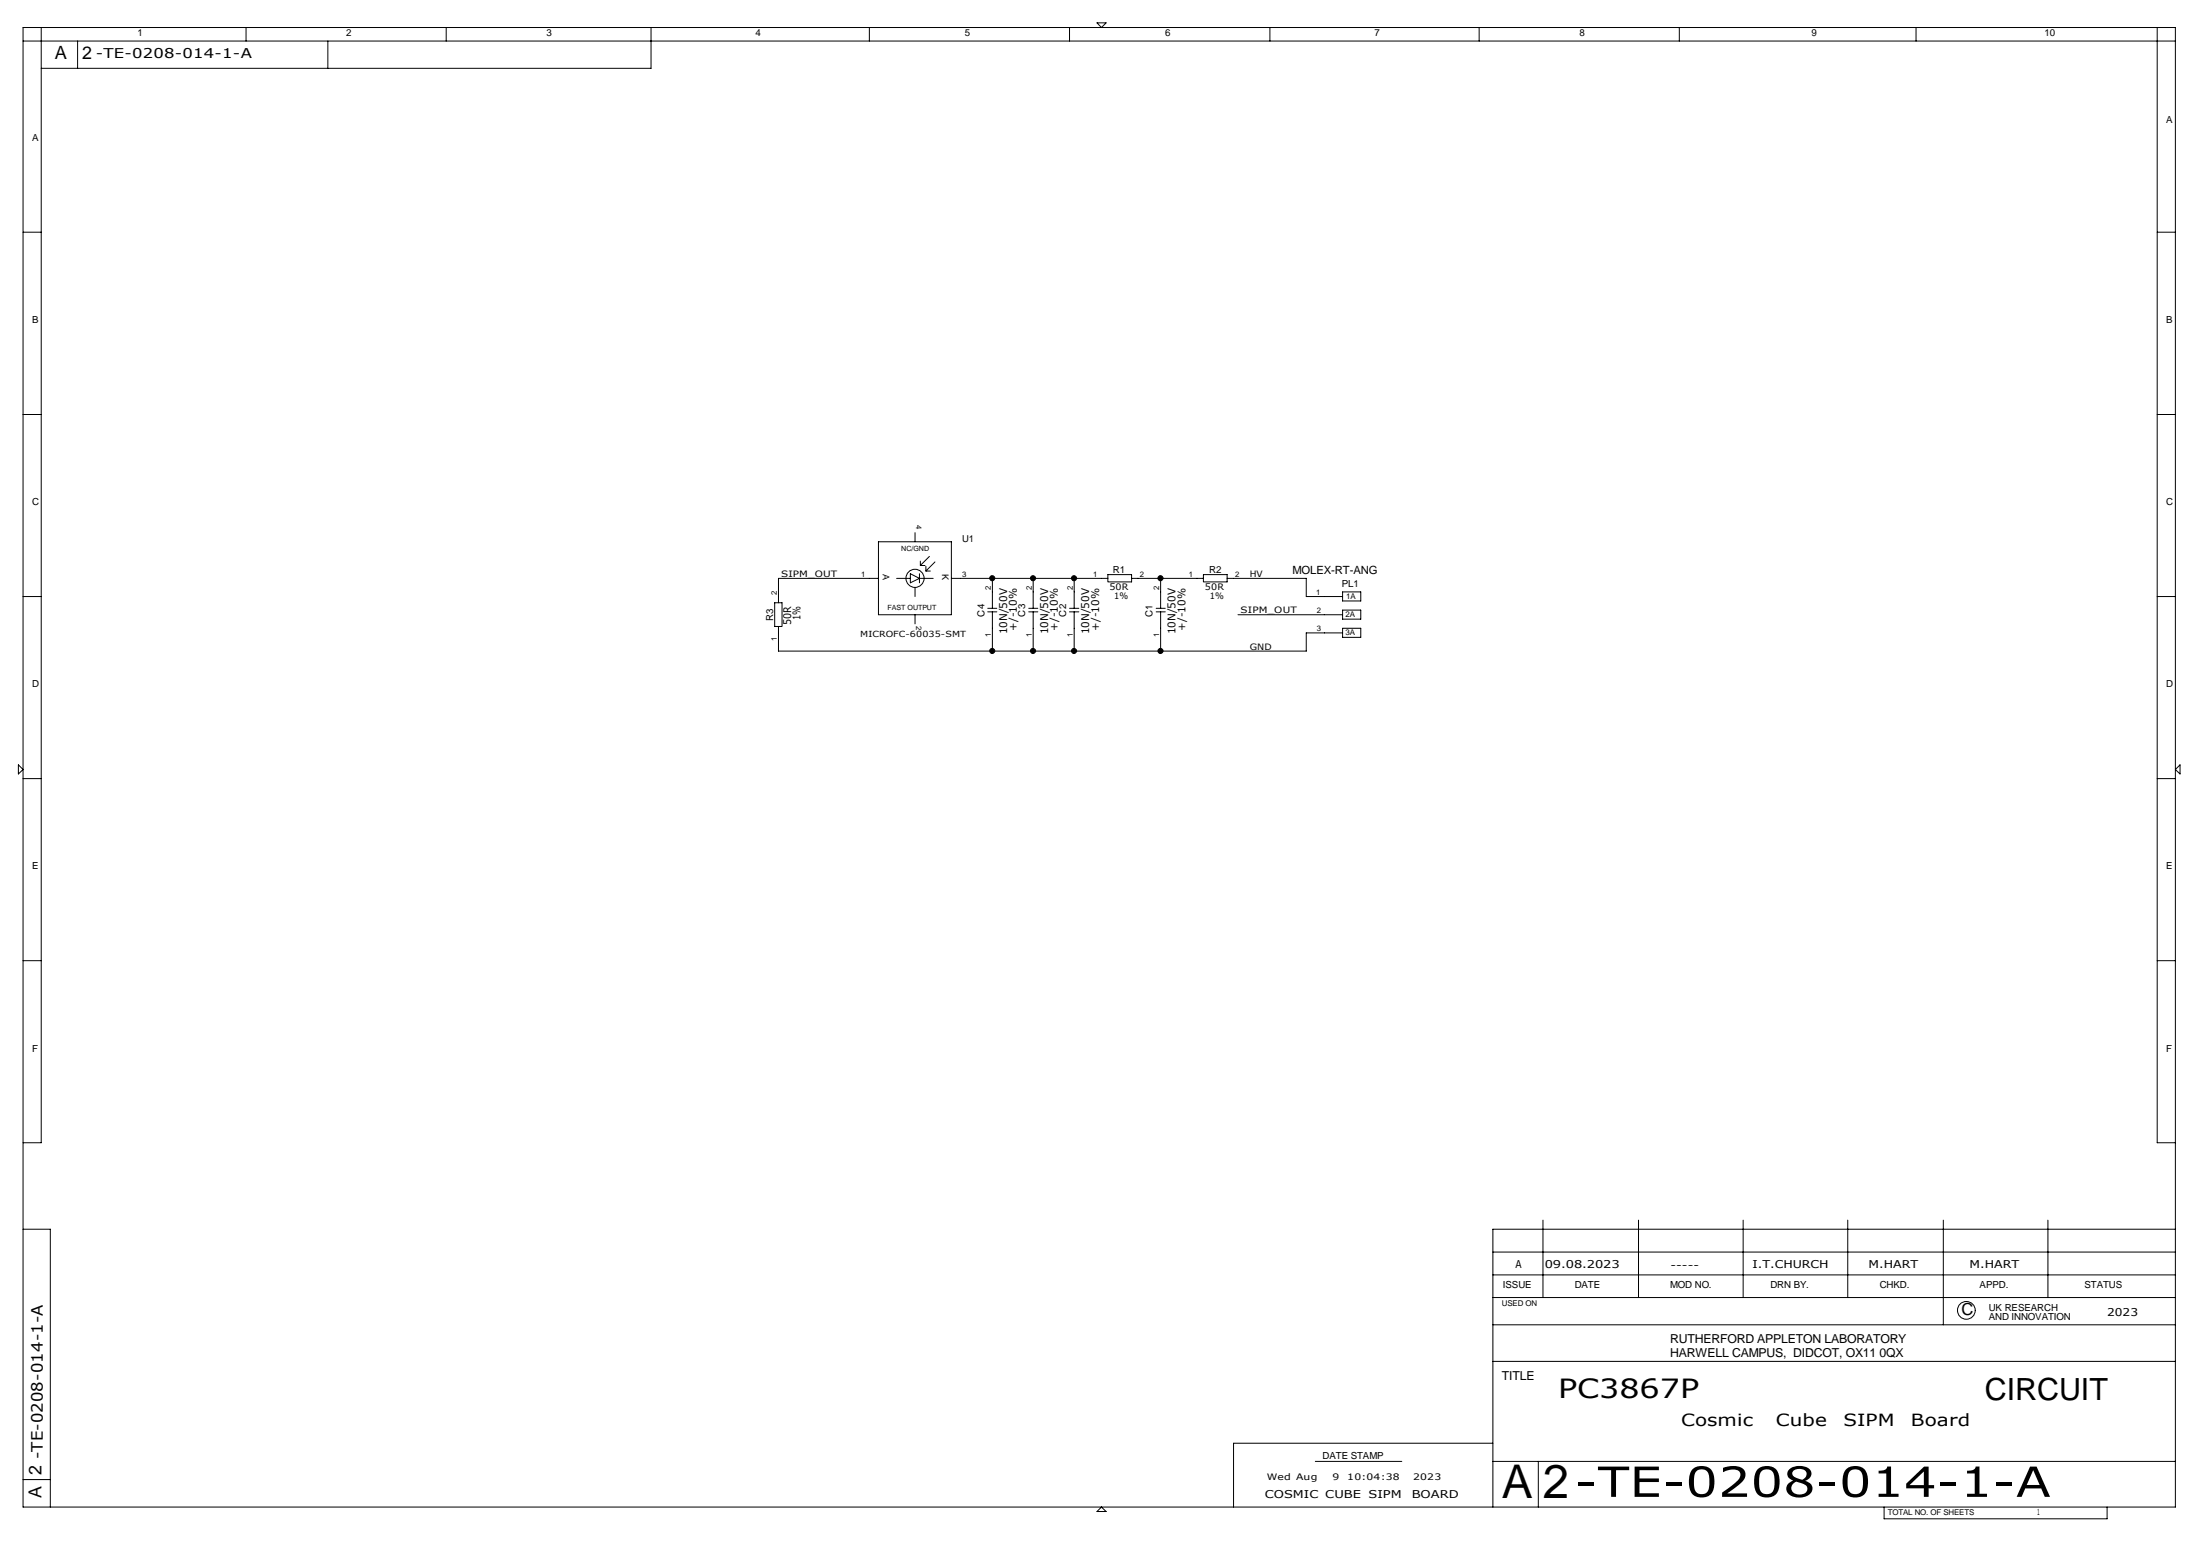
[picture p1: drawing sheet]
<svg xmlns="http://www.w3.org/2000/svg" width="420mm" height="297mm" viewBox="0 0 420 297" stroke-linecap="round" stroke-linejoin="round" font-family="sans-serif">
<g fill="none" stroke="#000" stroke-width=".19">
<path d="M4.4 5.3h411.1v282.4h-411.1zM4.4 7.8h411.1M7.9 5.3v212.8h-3.5M14.8 7.8v5.2M47 5.3v2.5M62.6 7.8v5.2M85.2 5.3v2.5M124.3 5.3v7.7h-116.4M166 5.3v2.5M204.3 5.3v2.5M209.5 4.4h1.7l-.8 .9zM242.5 5.3v2.5"/>
<path d="M282.5 5.3v2.5M320.7 5.3v2.5M365.9 5.3v2.5M412 5.3v212.8h3.5M4.4 44.3h3.5M412 44.3h3.5M4.4 79.1h3.5M412 79.1h3.5M4.4 113.9h3.5M148 115.1h1.4v4.5h-1.4zM148.7 119.6v4.7h40.8M167.8 110.4h-19.1v4.7"/>
<path d="M167.8 103.4h13.9v14h-13.9zM171.2 110.4h2.7M173.9 109.5l1.7 .9-1.7 .9zM174.8 101.7v1.7M174.8 112.1v1.8M174.8 117.4v1.7M175.6 110.4h2.6M175.6 109.5v1.8M175.8 107.1v.9M176.8 108.1v.9M177.5 106.2l-1.7 1.8h.9M178.6 107.3l-1.8 1.7h.9"/>
<path d="M181.7 110.4h15.6M188.6 116.8h1.8M188.6 116.1h1.8M189.5 116.8v7.5h7.8M189.5 110.4v5.7M196.5 116.8h1.7M196.5 116.1h1.7M197.3 110.4h14.3M197.3 110.4v5.7M197.3 116.8v7.5M204.3 116.8h1.7M204.3 116.1h1.7"/>
<path d="M205.1 116.8v7.5h16.6M205.1 110.4v5.7M211.6 109.7h4.5v1.4h-4.5zM216.1 110.4h13.7M220.8 116.8h1.7M220.8 116.1h1.7M221.7 116.8v7.5h27.8v-3.5h6.9M221.7 110.4v5.7M229.8 109.7h4.6v1.4h-4.6zM234.4 110.4h15.1v3.5h6.9M236.4 117.4h20M256.4 113h3.5v1.7h-3.5z"/>
<path d="M256.4 116.5h3.5v1.7h-3.5zM256.4 119.9h3.5v1.8h-3.5zM412 113.9h3.5M197.3 124.3h7.8M3.5 146l.9 .9-.9 .8zM4.4 148.6h3.5M412 148.6h3.5M416.3 146v1.7l-.8-.8zM4.4 183.4h3.5M412 183.4h3.5M4.4 234.7h5.2v53M285.1 239h130.4"/>
<path d="M294.7 232.9v14.8M312.9 232.9v14.8M332.9 232.9v14.8M352.9 232.9v14.8M371.1 232.9v20M391.1 232.9v14.8M415.5 234.7h-130.4v53M285.1 259.9h130.4M285.1 247.7h130.4M285.1 252.9h130.4M285.1 243.4h130.4M251.2 279h16.5"/>
<path d="M285.1 279h130.4M285.1 275.5h-49.5v12.2M293.8 279v8.7M4.4 282.4h5.2M210.4 287.7l.8 .8h-1.7zM359.8 287.7v2.2h42.6v-2.2"/>
<circle cx="174.8" cy="110.4" r="1.74"/>
<circle cx="375.5" cy="250.1" r="1.7"/>
</g>
<g fill="#000" stroke="#000" stroke-width=".19">
<circle cx="189.5" cy="110.4" r=".49"/>
<circle cx="197.3" cy="110.4" r=".49"/>
<circle cx="205.1" cy="110.4" r=".49"/>
<circle cx="221.6" cy="110.4" r=".49"/>
<circle cx="189.5" cy="124.3" r=".49"/>
<circle cx="197.3" cy="124.3" r=".49"/>
<circle cx="205.1" cy="124.3" r=".49"/>
<circle cx="221.6" cy="124.3" r=".49"/>
</g>
<text font-size="9.1" x="294.7" y="285.9">2</text>
<text font-size="8.9" x="286.9" y="286">A</text>
<text font-size="7.9" x="300.7" y="285.7">-TE-0208-014-1-A</text>
<text font-size="5.8" x="379.1" y="267.3">CIRCUIT</text>
<text font-size="5" x="297.6" y="267">PC3867P</text>
<text font-size="3.5" x="10.5" y="11.3">A</text>
<g font-size="3.4">
<text x="15.7" y="11.3">2</text>
<text x="8" y="281.6" transform="rotate(-90 8 281.6)">2</text>
<text x="8" y="285.9" transform="rotate(-90 8 285.9)">A</text>
</g>
<g font-size="3.2">
<text x="374.6" y="251.1">C</text>
<text x="321.1" y="272.2">Cosmic</text>
<text x="339.1" y="272.2">Cube</text>
<text x="352.1" y="272.2">SIPM</text>
<text x="365" y="272.2">Board</text>
</g>
<text font-size="3" x="8.2" y="278.6" transform="rotate(-90 8.2 278.6)">-TE-0208-014-1-A</text>
<text font-size="2.6" x="18.3" y="11">-TE-0208-014-1-A</text>
<g font-size="2.3">
<text x="319" y="256.4">RUTHERFORD APPLETON LABORATORY</text>
<text x="286.9" y="263.4">TITLE</text>
<text x="319" y="259">HARWELL CAMPUS, DIDCOT, OX11 0QX</text>
</g>
<text font-size="2.2" x="246.8" y="109.5">MOLEX-RT-ANG</text>
<g font-size="2.1">
<text x="289.4" y="242.1">A</text>
<text x="295" y="242.1">09.08.2023</text>
<text x="319" y="242.2">-----</text>
<text x="334.7" y="242.1">I.T.CHURCH</text>
<text x="356.9" y="242.1">M.HART</text>
<text x="376.1" y="242.1">M.HART</text>
<text x="402.4" y="251.2">2023</text>
<text x="241.6" y="286">COSMIC CUBE SIPM</text>
<text x="269.6" y="286">BOARD</text>
</g>
<g font-size="2">
<text x="151.1" y="119.3" transform="rotate(-90 151.1 119.3)">50R</text>
<text x="152.9" y="118.4" transform="rotate(-90 152.9 118.4)">1%</text>
<text x="192.3" y="121.1" transform="rotate(-90 192.3 121.1)">10N/50V</text>
<text x="194.2" y="120.4" transform="rotate(-90 194.2 120.4)">+/-10%</text>
<text x="200.1" y="121.1" transform="rotate(-90 200.1 121.1)">10N/50V</text>
<text x="202.1" y="120.4" transform="rotate(-90 202.1 120.4)">+/-10%</text>
<text x="208" y="121.1" transform="rotate(-90 208 121.1)">10N/50V</text>
<text x="209.9" y="120.4" transform="rotate(-90 209.9 120.4)">+/-10%</text>
<text x="224.5" y="121.1" transform="rotate(-90 224.5 121.1)">10N/50V</text>
<text x="226.4" y="120.4" transform="rotate(-90 226.4 120.4)">+/-10%</text>
</g>
<g font-size="1.9">
<text x="26.3" y="6.9">1</text>
<text x="66.1" y="6.9">2</text>
<text x="104.4" y="6.9">3</text>
<text x="144.3" y="6.9">4</text>
<text x="184.3" y="6.9">5</text>
<text x="222.5" y="6.9">6</text>
<text x="262.5" y="6.9">7</text>
<text x="301.6" y="6.9">8</text>
<text x="345.9" y="6.9">9</text>
<text x="390.4" y="6.9">10</text>
<text x="413.7" y="23.5">A</text>
<text x="6.1" y="26.9">A</text>
<text x="6.1" y="61.7">B</text>
<text x="413.7" y="61.7">B</text>
<text x="6.1" y="96.4">C</text>
<text x="413.7" y="96.4">C</text>
<text x="212.6" y="109.3">R1</text>
<text x="230.9" y="109.3">R2</text>
<text x="256.2" y="112.1">PL1</text>
<text x="147.7" y="118.5" transform="rotate(-90 147.7 118.5)">R3</text>
<text x="188" y="117.7" transform="rotate(-90 188 117.7)">C4</text>
<text x="195.8" y="117.7" transform="rotate(-90 195.8 117.7)">C3</text>
<text x="203.6" y="117.7" transform="rotate(-90 203.6 117.7)">C2</text>
<text x="220.1" y="117.8" transform="rotate(-90 220.1 117.8)">C1</text>
<text x="6.1" y="131.2">D</text>
<text x="413.7" y="131.2">D</text>
<text x="6.1" y="165.9">E</text>
<text x="413.7" y="165.9">E</text>
<text x="6.1" y="200.7">F</text>
<text x="413.7" y="200.7">F</text>
<text x="287" y="245.9">ISSUE</text>
<text x="300.7" y="245.9">DATE</text>
<text x="319" y="245.9">MOD NO.</text>
<text x="338.1" y="245.9">DRN BY.</text>
<text x="359" y="245.9">CHKD.</text>
<text x="378.1" y="245.9">APPD.</text>
<text x="398.1" y="245.9">STATUS</text>
<text x="379.8" y="250.3">UK RESEARCH</text>
<text x="379.8" y="252">AND INNOVATION</text>
<text x="252.6" y="278.6">DATE STAMP</text>
</g>
<text font-size="1.8" x="183.8" y="103.4">U1</text>
<g font-size="1.7">
<text x="149.2" y="110.1">SIPM_OUT</text>
<text x="168.6" y="109.5" transform="rotate(90 168.6 109.5)">A</text>
<text x="179.9" y="109.5" transform="rotate(90 179.9 109.5)">K</text>
<text x="211.9" y="112.7">50R</text>
<text x="230.1" y="112.7">50R</text>
<text x="238.7" y="110.1">HV</text>
<text x="212.8" y="114.4">1%</text>
<text x="231.1" y="114.4">1%</text>
<text x="236.9" y="117.1">SIPM_OUT</text>
<text x="238.7" y="124">GND</text>
<text x="241.9" y="282.5">Wed Aug</text>
<text x="254.5" y="282.5">9</text>
<text x="257.3" y="282.5">10:04:38</text>
<text x="269.9" y="282.5">2023</text>
</g>
<g font-size="1.6">
<text x="164.3" y="121.7">MICROFC-60035-SMT</text>
<text x="389.1" y="289.3">1</text>
</g>
<g font-size="1.5">
<text x="175" y="100.2" transform="rotate(90 175 100.2)">4</text>
<text x="148.4" y="113.5" transform="rotate(-90 148.4 113.5)">2</text>
<text x="164.5" y="110.1">1</text>
<text x="183.8" y="110.1">3</text>
<text x="189.2" y="112.7" transform="rotate(-90 189.2 112.7)">2</text>
<text x="197.1" y="112.7" transform="rotate(-90 197.1 112.7)">2</text>
<text x="204.9" y="112.7" transform="rotate(-90 204.9 112.7)">2</text>
<text x="208.8" y="110.1">1</text>
<text x="217.7" y="110.1">2</text>
<text x="221.4" y="112.7" transform="rotate(-90 221.4 112.7)">2</text>
<text x="227" y="110.1">1</text>
<text x="235.9" y="110.1">2</text>
<text x="251.4" y="113.5">1</text>
<text x="175" y="119.4" transform="rotate(90 175 119.4)">2</text>
<text x="251.5" y="117.1">2</text>
<text x="257" y="117.8">2A</text>
<text x="257.1" y="114.3">1A</text>
<text x="148.4" y="122.4" transform="rotate(-90 148.4 122.4)">1</text>
<text x="189.2" y="121.5" transform="rotate(-90 189.2 121.5)">1</text>
<text x="197.1" y="121.5" transform="rotate(-90 197.1 121.5)">1</text>
<text x="204.9" y="121.5" transform="rotate(-90 204.9 121.5)">1</text>
<text x="221.4" y="121.5" transform="rotate(-90 221.4 121.5)">1</text>
<text x="251.5" y="120.5">3</text>
<text x="257" y="121.3">3A</text>
<text x="286.9" y="249.4">USED ON</text>
<text x="360.5" y="289.2">TOTAL NO. OF SHEETS</text>
</g>
<g font-size="1.4">
<text x="172.1" y="105.1">NC/GND</text>
<text x="169.5" y="116.4">FAST OUTPUT</text>
</g>
</svg>
